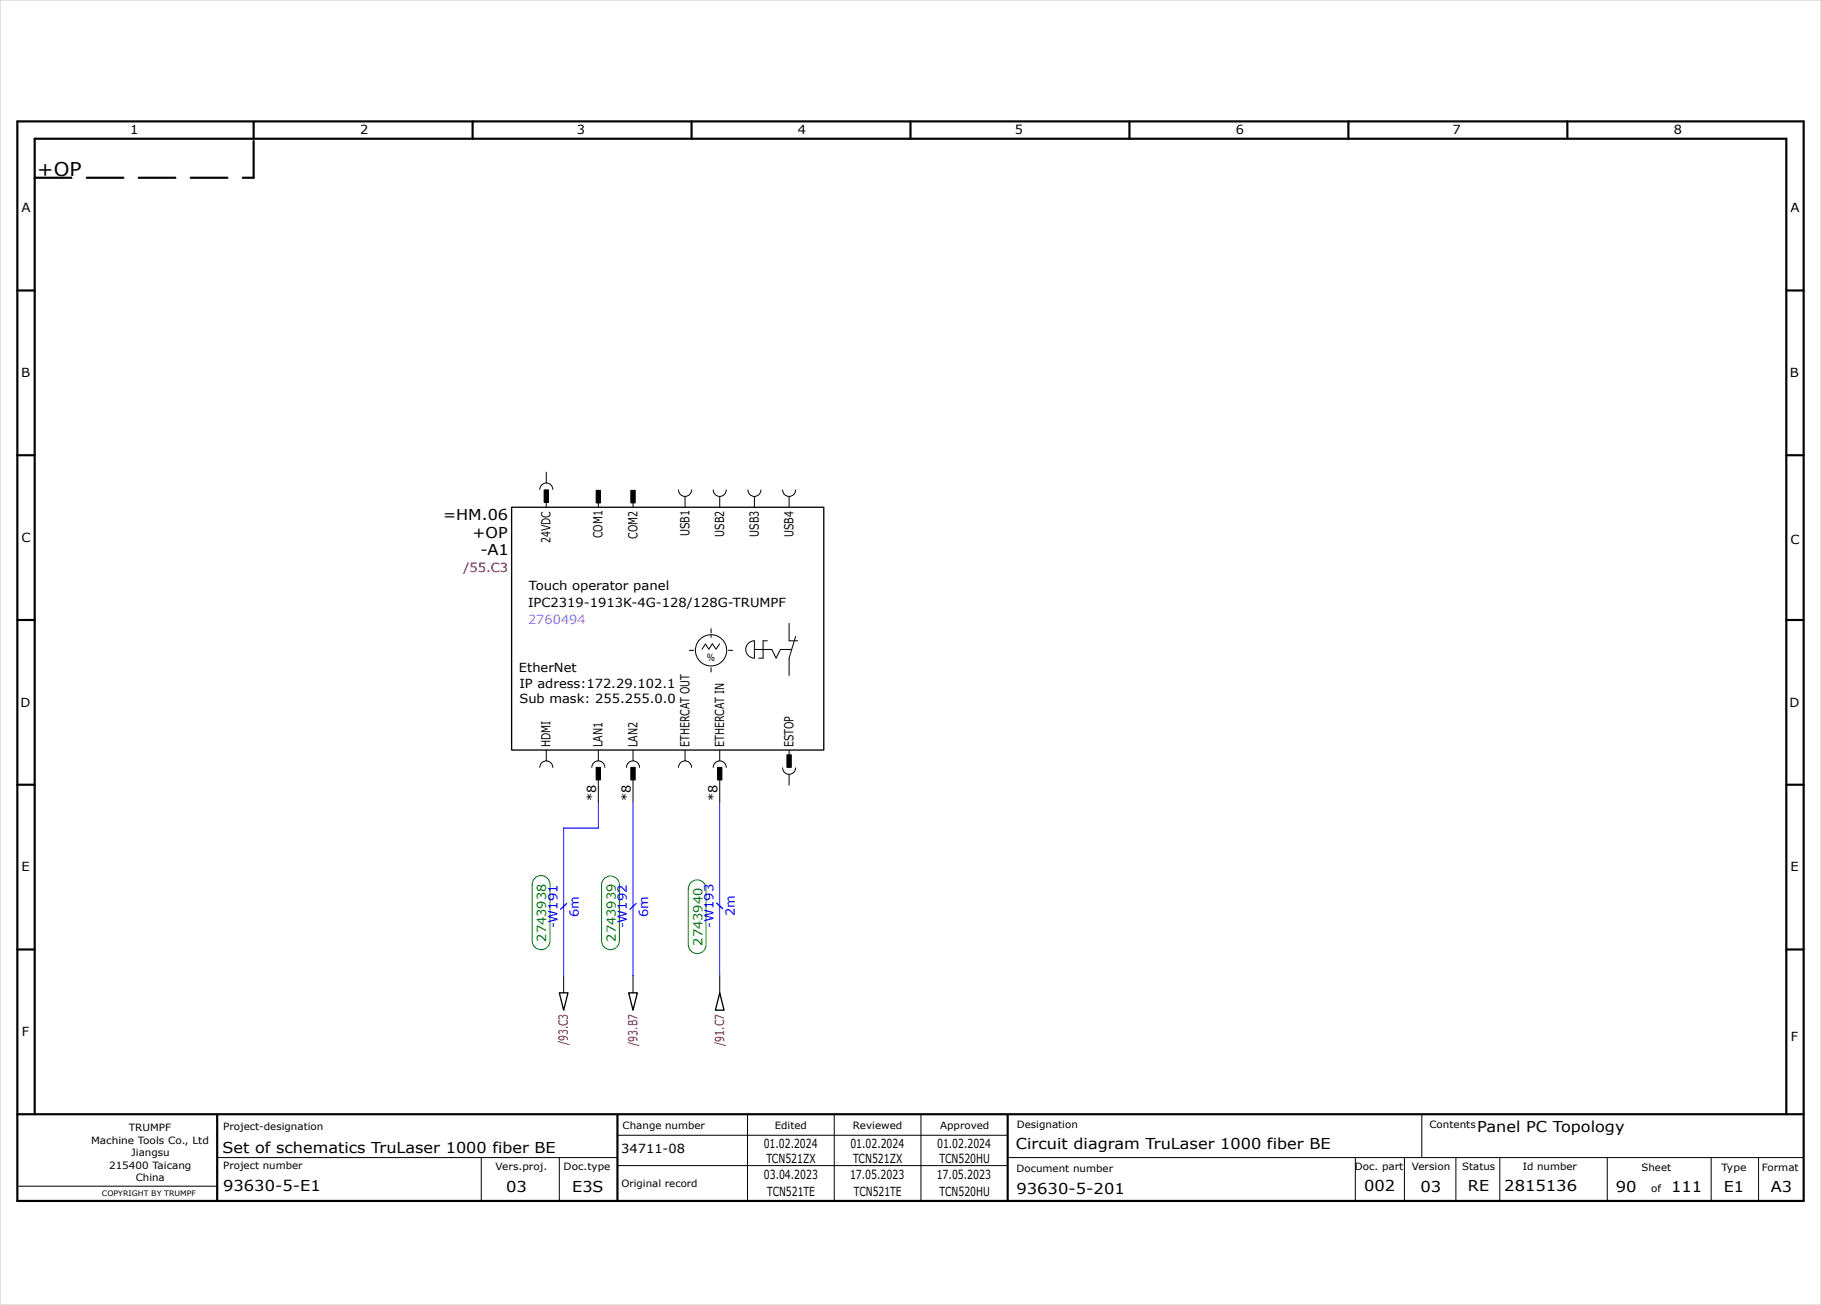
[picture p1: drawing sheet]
<svg xmlns="http://www.w3.org/2000/svg" width="420mm" height="301mm" viewBox="0 0 420 301" stroke-linecap="round" stroke-linejoin="round" font-family="sans-serif">
<g fill="none" stroke="#000" stroke-width=".5">
<path d="M4 28h412v249h-412zM58.5 28.2v3.8M109 28v4M159.5 28v4M210 28v4M260.5 28v4M311 28v4M361.5 28v4M4 67h4M412 67h4M4 105h4M412 105h4"/>
<path d="M4 143h4M412 143h4M4 181h4M412 181h4M4 219h4M412 219h4M4 257h412M8 257v-225h404v225M50.1 257.1v19.8M142.4 257.2v19.8M232.4 257.1v19.7"/>
</g>
<g fill="none" stroke="#000" stroke-width=".23">
<path d="M124.5 112.9a1.5 1.5 0 0 1 1.5-1.5 1.5 1.5 0 0 1 1.5 1.5M126 108.9v2.5M126 115.9v1M138 116v1M146 116v1M156.5 113a1.5 1.5 0 0 0 1.5 1.5 1.5 1.5 0 0 0 1.5-1.5M158 114.5v2.5M164.5 113a1.5 1.5 0 0 0 1.5 1.5 1.5 1.5 0 0 0 1.5-1.5M166 114.5v2.5M172.5 113a1.5 1.5 0 0 0 1.5 1.5 1.5 1.5 0 0 0 1.5-1.5M174 114.5v2.5M180.5 113a1.5 1.5 0 0 0 1.5 1.5 1.5 1.5 0 0 0 1.5-1.5"/>
<path d="M182 114.5v2.5M159 150h1M161.9 149.8l.8-1.2 .8 1.2M163.5 149.7l.8-1.2 .8 1.2M164 145v1M164 146.5v.5M164 154v1M166 148.5l-.8 1.2M168 150h1M172.6 148.4l.9-.5 .5-.1v4a2 2 0 0 1-1.8-1.2 2 2 0 0 1 .4-2.2zM177 147.8h-1v4h-1M178 149.8l1 2 1-2"/>
<path d="M182 143.8v4h2M183.5 146.8l-1.5 5v4M124.5 177a1.5 1.5 0 0 1 1.5-1.5 1.5 1.5 0 0 1 1.5 1.5M126 173v2.5M136.5 177a1.5 1.5 0 0 1 1.5-1.5 1.5 1.5 0 0 1 1.5 1.5M138 173v2.5M138 180v5M144.5 177a1.5 1.5 0 0 1 1.5-1.5 1.5 1.5 0 0 1 1.5 1.5M146 173v2.5M146 180v5M156.5 177a1.5 1.5 0 0 1 1.5-1.5 1.5 1.5 0 0 1 1.5 1.5M158 173v2.5"/>
<path d="M164.5 177a1.5 1.5 0 0 1 1.5-1.5 1.5 1.5 0 0 1 1.5 1.5M166 173v2.5M166 180v5M180.5 177.1a1.5 1.5 0 0 0 1.5 1.5 1.5 1.5 0 0 0 1.5-1.5M182 173.1v1M182 178.6v2.5M130 225v4M146 225v4M166 225v4M172.4 256.9v20M192.4 256.9v20M212.4 256.9v20"/>
<path d="M327.9 256.9v10M4.1 273.6h45.7M50.1 267h92.2M111 267v10M129 267v10M142.4 261.9h90M142.4 268.9h90M232.5 267h183.5M312.6 267v10M323.9 267.1v10M335.8 267.1v10M345.9 267v10.1"/>
<path d="M370.7 267v9.8M394.7 267.1v10M405.6 267v10"/>
<circle cx="164" cy="150" r="3.6"/>
</g>
<path d="M8 41h50.5M58.5 41v-8.8" fill="none" stroke="#000" stroke-width=".5" stroke-dasharray="8.5 3.5"/>
<path d="M0 0h420v301h-420z" fill="none" stroke="#c9c9c9" stroke-width=".23"/>
<path d="M118 117h72v56h-72zM129 229h2l-1 4zM145 229h2l-1 4zM166 229l1 4h-2z" fill="none" stroke="#000" stroke-width=".3"/>
<g fill="#000" stroke="#000" stroke-width=".23">
<path d="M125.5 113h1v2.9h-1z" fill-rule="evenodd"/>
<path d="M137.5 113.1h1v2.9h-1z" fill-rule="evenodd"/>
<path d="M145.5 113.1h1v2.9h-1z" fill-rule="evenodd"/>
<path d="M137.5 177h1v2.9h-1z" fill-rule="evenodd"/>
<path d="M145.5 177h1v2.9h-1z" fill-rule="evenodd"/>
<path d="M165.5 177h1v2.9h-1z" fill-rule="evenodd"/>
<path d="M181.5 174.1h1v2.9h-1z" fill-rule="evenodd"/>
</g>
<path d="M174 149.8h4M180 149.8h2.5" fill="none" stroke="#000" stroke-width=".23" stroke-dasharray="8.5 3.5"/>
<path d="M138 185v6h-8v34M146 185v40M166 185v40" fill="none" stroke="#00f" stroke-width=".23"/>
<g fill="#fff" stroke="#008000" stroke-width=".23">
<path d="M123.4 202.6a2.05 2.05 0 0 1 2.2-.5 2.05 2.05 0 0 1 1.3 1.9v13a2.05 2.05 0 0 1-2.1 2 2.05 2.05 0 0 1-2-2v-13v-.5z" fill-rule="evenodd"/>
<path d="M139.4 202.7a2.05 2.05 0 0 1 2.2-.5 2.05 2.05 0 0 1 1.2 1.9v12.9a2.05 2.05 0 0 1-2 2 2.05 2.05 0 0 1-2.1-2v-12.9l.1-.5z" fill-rule="evenodd"/>
<path d="M159.4 203.6a2.05 2.05 0 0 1 2.2-.5 2.05 2.05 0 0 1 1.2 1.9v12.9a2.05 2.05 0 0 1-2 2 2.05 2.05 0 0 1-2.1-2v-12.9l.1-.5z" fill-rule="evenodd"/>
</g>
<path d="M130.7 208.4l-1.4 1.3M146.7 208.4l-1.4 1.3M165.3 208.3l1.4 1.3" fill="none" stroke="#00f" stroke-width=".3"/>
<text font-size="4.4" x="8.6" y="40.5">+OP</text>
<g font-size="3.5">
<text x="102.2" y="120">=HM.06</text>
<text x="109" y="124">+OP</text>
<text x="110.8" y="128">-A1</text>
<text x="340.7" y="261">Panel PC Topology</text>
<text x="51.3" y="266">Set of schematics TruLaser 1000 fiber BE</text>
<text x="234.3" y="265">Circuit diagram TruLaser 1000 fiber BE</text>
<text x="51.5" y="274.7">93630-5-E1</text>
<text x="116.8" y="274.9">03</text>
<text x="132" y="274.9">E3S</text>
<text x="234.4" y="275.3">93630-5-201</text>
<text x="314.6" y="274.8">002</text>
<text x="327.6" y="274.9">03</text>
<text x="338.6" y="274.8">RE</text>
<text x="346.9" y="274.7">2815136</text>
<text x="372.7" y="275">90</text>
<text x="385.4" y="275">111</text>
<text x="397.6" y="275">E1</text>
<text x="408.4" y="275">A3</text>
</g>
<g font-size="2.9">
<text x="30" y="31">1</text>
<text x="83" y="31">2</text>
<text x="133.1" y="31">3</text>
<text x="184.1" y="31">4</text>
<text x="234.1" y="31">5</text>
<text x="285" y="31">6</text>
<text x="335" y="31">7</text>
<text x="386" y="31">8</text>
<text x="5" y="49">A</text>
<text x="413" y="49">A</text>
<text x="4.8" y="87">B</text>
<text x="412.8" y="87">B</text>
<text x="5" y="125">C</text>
<text x="127" y="125.3" transform="rotate(-90 127 125.3)">24VDC</text>
<text x="139" y="124.1" transform="rotate(-90 139 124.1)">COM1</text>
<text x="147" y="124.2" transform="rotate(-90 147 124.2)">COM2</text>
<text x="159" y="123.7" transform="rotate(-90 159 123.7)">USB1</text>
<text x="167" y="123.8" transform="rotate(-90 167 123.8)">USB2</text>
<text x="175" y="123.8" transform="rotate(-90 175 123.8)">USB3</text>
<text x="183" y="123.9" transform="rotate(-90 183 123.9)">USB4</text>
<text x="413" y="125.5">C</text>
<text x="122" y="136">Touch operator panel</text>
<text x="121.8" y="140">IPC2319-1913K-4G-128/128G-TRUMPF</text>
<text x="119.7" y="155">EtherNet</text>
<text x="119.8" y="158.6">IP adress:172.29.102.1</text>
<text x="4.8" y="163">D</text>
<text x="119.8" y="162.3">Sub mask: 255.255.0.0</text>
<text x="412.7" y="163">D</text>
<text x="127" y="172.3" transform="rotate(-90 127 172.3)">HDMI</text>
<text x="139" y="172.3" transform="rotate(-90 139 172.3)">LAN1</text>
<text x="147" y="172.3" transform="rotate(-90 147 172.3)">LAN2</text>
<text x="159" y="172.3" transform="rotate(-90 159 172.3)">ETHERCAT OUT</text>
<text x="167" y="172.3" transform="rotate(-90 167 172.3)">ETHERCAT IN</text>
<text x="183" y="172.3" transform="rotate(-90 183 172.3)">ESTOP</text>
<text x="137.5" y="184.8" transform="rotate(-90 137.5 184.8)">*8</text>
<text x="145.5" y="184.8" transform="rotate(-90 145.5 184.8)">*8</text>
<text x="165.5" y="184.8" transform="rotate(-90 165.5 184.8)">*8</text>
<text x="5" y="201">E</text>
<text x="413" y="201">E</text>
<text x="5.1" y="239">F</text>
<text x="413" y="240">F</text>
<text x="143.3" y="266">34711-08</text>
<text x="176.1" y="264.9">01.02.2024</text>
<text x="176.8" y="268.4">TCN521ZX</text>
<text x="196.1" y="264.9">01.02.2024</text>
<text x="196.8" y="268.4">TCN521ZX</text>
<text x="216.1" y="264.9">01.02.2024</text>
<text x="216.7" y="268.4">TCN520HU</text>
<text x="176.2" y="271.9">03.04.2023</text>
<text x="176.9" y="275.9">TCN521TE</text>
<text x="196" y="271.9">17.05.2023</text>
<text x="196.9" y="275.9">TCN521TE</text>
<text x="216" y="271.9">17.05.2023</text>
<text x="216.7" y="275.9">TCN520HU</text>
</g>
<g font-size="2.9" fill="#b60000">
<text x="106.9" y="132">/55.C3</text>
<text x="131" y="241.1" transform="rotate(-90 131 241.1)">/93.C3</text>
<text x="147" y="241.2" transform="rotate(-90 147 241.2)">/93.B7</text>
<text x="167" y="241.2" transform="rotate(-90 167 241.2)">/91.C7</text>
</g>
<text font-size="2.9" fill="#f0f" x="121.8" y="144">2760494</text>
<g font-size="2.9" fill="#00f">
<text x="128.6" y="214.1" transform="rotate(-90 128.6 214.1)">-W191</text>
<text x="133.5" y="211.5" transform="rotate(-90 133.5 211.5)">6m</text>
<text x="144.6" y="214.1" transform="rotate(-90 144.6 214.1)">-W192</text>
<text x="149.5" y="211.5" transform="rotate(-90 149.5 211.5)">6m</text>
<text x="164.6" y="213.9" transform="rotate(-90 164.6 213.9)">-W193</text>
<text x="169.5" y="211.3" transform="rotate(-90 169.5 211.3)">2m</text>
</g>
<g font-size="2.9" fill="#008000">
<text x="126" y="217.2" transform="rotate(-90 126 217.2)">2743938</text>
<text x="142" y="217.2" transform="rotate(-90 142 217.2)">2743939</text>
<text x="162" y="218.1" transform="rotate(-90 162 218.1)">2743940</text>
</g>
<g font-size="2.3">
<text x="163" y="152.4">%</text>
<text x="21" y="263.8">Machine Tools Co., Ltd</text>
<text x="29.7" y="260.8">TRUMPF</text>
<text x="51.5" y="260.7">Project-designation</text>
<text x="143.6" y="260.4">Change number</text>
<text x="178.7" y="260.4">Edited</text>
<text x="196.7" y="260.4">Reviewed</text>
<text x="216.8" y="260.4">Approved</text>
<text x="234.5" y="260.2">Designation</text>
<text x="329.7" y="260.1">Contents</text>
<text x="25.2" y="269.6">215400 Taicang</text>
<text x="30.3" y="266.7">Jiangsu</text>
<text x="51.5" y="269.7">Project number</text>
<text x="114.3" y="269.9">Vers.proj.</text>
<text x="130" y="269.9">Doc.type</text>
<text x="312.5" y="269.8">Doc. part</text>
<text x="325.6" y="269.9">Version</text>
<text x="337.3" y="269.8">Status</text>
<text x="351.2" y="269.8">Id number</text>
<text x="406.4" y="270">Format</text>
<text x="31.3" y="272.5">China</text>
<text x="143.3" y="273.9">Original record</text>
<text x="234.4" y="270.3">Document number</text>
<text x="378.6" y="270">Sheet</text>
<text x="380.8" y="275">of</text>
<text x="397" y="270">Type</text>
</g>
<text font-size="1.7" x="23.5" y="275.8">COPYRIGHT BY TRUMPF</text>
</svg>
